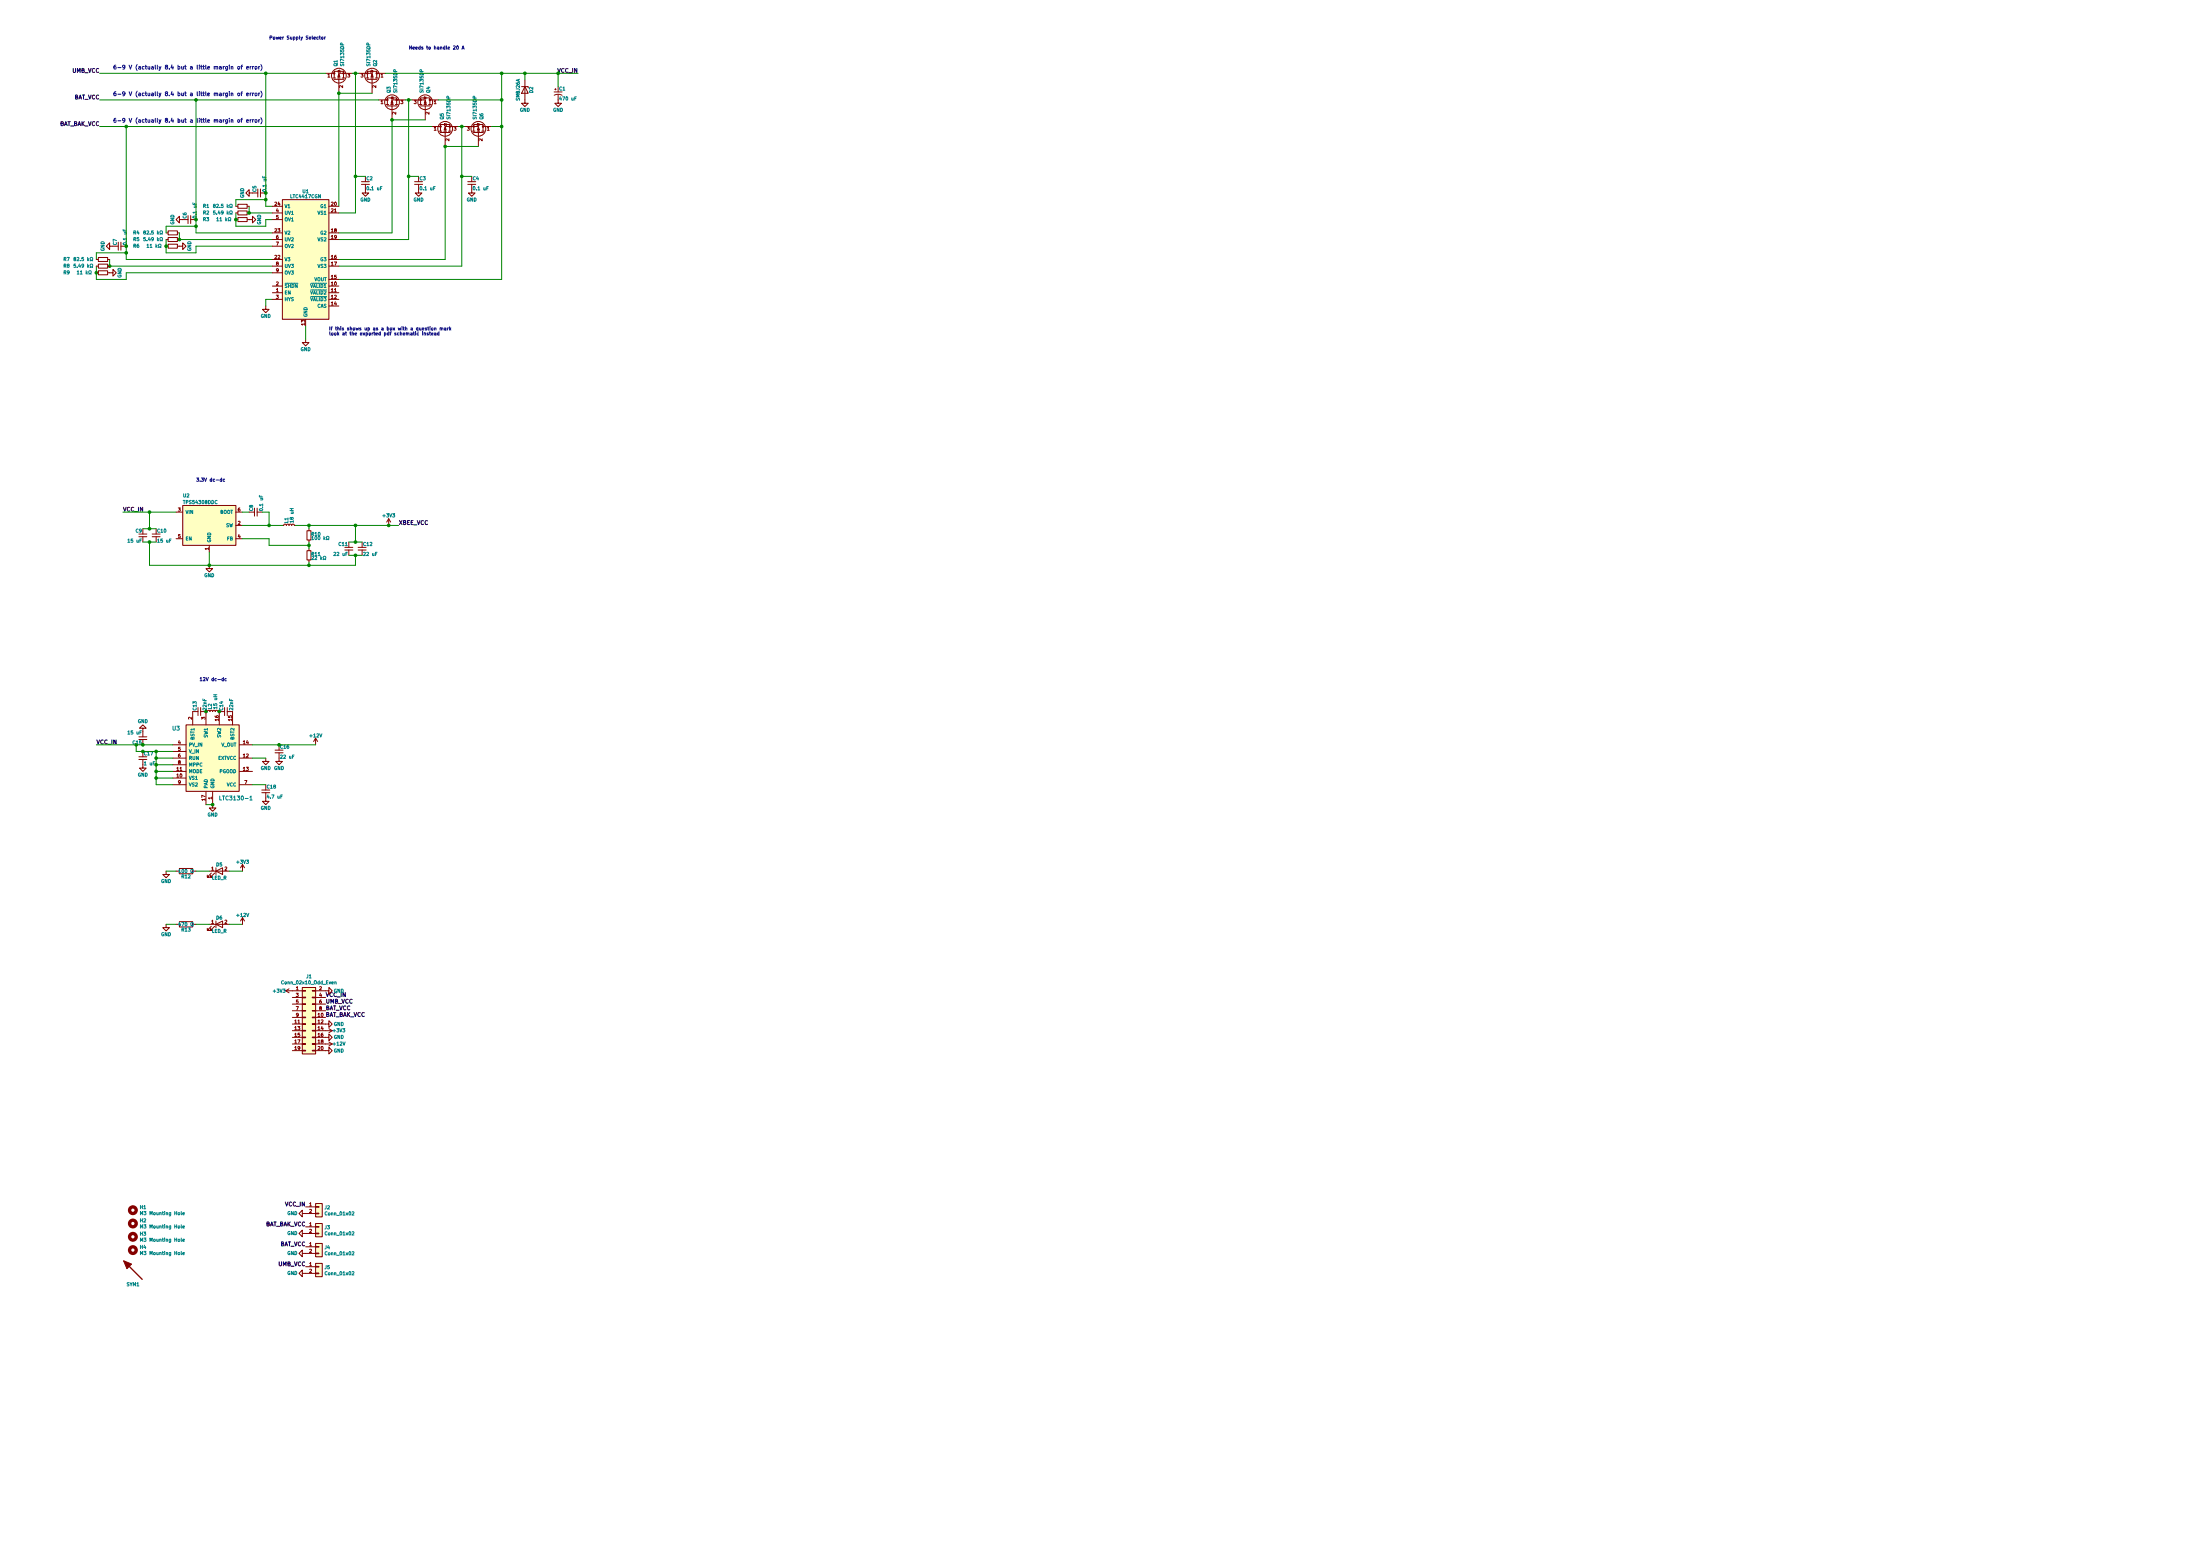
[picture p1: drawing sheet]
EESchema Schematic File Version 4
LIBS:Power Board-cache
EELAYER 26 0
EELAYER END
$Descr A1 33110 23386
encoding utf-8
Sheet 1 1
Title "Avionics Power Board"
Date "2018-03-20"
Rev "0.8"
Comp "UAH SHC Spaceport America Cup"
Comment1 ""
Comment2 ""
Comment3 ""
Comment4 ""
$EndDescr
$Comp
L device:LED D5
U 1 1
P 3300 13100
F 0 "D5" H 3300 13200 50  0000 C CNN
F 1 "LED_R" H 3300 13000 50  0000 C CNN
F 2 "LEDs:LED_0603" H 3300 13100 50  0001 C CNN
F 3 "" H 3300 13100 50  0001 C CNN
F 4 "160-1447-1-ND" H 3300 13300 50  0001 C CNN "Digikey Part Number"
	1    3300 13100
	1    0    0    -1  
$EndComp
$Comp
L device:R R12
U 1 1
P 2800 13100
F 0 "R12" V 2880 13100 50  0000 C CNN
F 1 "100 Ω" V 2800 13100 50  0000 C CNN
F 2 "Resistors_SMD:R_0603" V 2730 13100 50  0001 C CNN
F 3 "" H 2800 13100 50  0001 C CNN
F 4 "311-100GRCT-ND" H 2880 13200 50  0001 C CNN "Digikey Part Number"
	1    2800 13100
	0    1    1    0   
$EndComp
$Comp
L power:GND #PWR026
U 1 1
P 2500 13100
F 0 "#PWR026" H 2500 12850 50  0001 C CNN
F 1 "GND" H 2500 12950 50  0000 C CNN
F 2 "" H 2500 13100 50  0001 C CNN
F 3 "" H 2500 13100 50  0001 C CNN
	1    2500 13100
	1    0    0    -1  
$EndComp
$Comp
L power:+3V3 #PWR027
U 1 1
P 3650 13100
F 0 "#PWR027" H 3650 12950 50  0001 C CNN
F 1 "+3V3" H 3650 13240 50  0000 C CNN
F 2 "" H 3650 13100 50  0001 C CNN
F 3 "" H 3650 13100 50  0001 C CNN
	1    3650 13100
	1    0    0    -1  
$EndComp
$Comp
L power:+3V3 #PWR033
U 1 1
P 4900 15500
F 0 "#PWR033" H 4900 15350 50  0001 C CNN
F 1 "+3V3" V 4900 15700 50  0000 C CNN
F 2 "" H 4900 15500 50  0001 C CNN
F 3 "" H 4900 15500 50  0001 C CNN
	1    4900 15500
	0    1    -1   0   
$EndComp
$Comp
L power:+12V #PWR035
U 1 1
P 4900 15700
F 0 "#PWR035" H 4900 15550 50  0001 C CNN
F 1 "+12V" V 4900 15900 50  0000 C CNN
F 2 "" H 4900 15700 50  0001 C CNN
F 3 "" H 4900 15700 50  0001 C CNN
	1    4900 15700
	0    1    -1   0   
$EndComp
$Comp
L power:+3V3 #PWR017
U 1 1
P 5850 7900
F 0 "#PWR017" H 5850 7750 50  0001 C CNN
F 1 "+3V3" H 5850 8050 50  0000 C CNN
F 2 "" H 5850 7900 50  0001 C CNN
F 3 "" H 5850 7900 50  0001 C CNN
	1    5850 7900
	1    0    0    -1  
$EndComp
$Comp
L power:+12V #PWR020
U 1 1
P 4750 11200
F 0 "#PWR020" H 4750 11050 50  0001 C CNN
F 1 "+12V" H 4750 11340 50  0000 C CNN
F 2 "" H 4750 11200 50  0001 C CNN
F 3 "" H 4750 11200 50  0001 C CNN
	1    4750 11200
	1    0    0    -1  
$EndComp
$Comp
L device:Q_PMOS_DGS Q1
U 1 1
P 5100 1200
F 0 "Q1" H 5300 1250 50  0000 L CNN
F 1 "SI7135DP" H 5300 1150 50  0000 L CNN
F 2 "Custom Footprints:PowerPAK_SO-8" H 5300 1300 50  0001 C CNN
F 3 "" H 5100 1200 50  0001 C CNN
F 4 "SI7135DP-T1-GE3CT-ND" H 5300 1350 50  0001 C CNN "Digikey Part Number"
	1    5100 1200
	0    -1   -1   0   
$EndComp
$Comp
L device:Q_PMOS_DGS Q2
U 1 1
P 5600 1200
F 0 "Q2" H 5800 1250 50  0000 L CNN
F 1 "SI7135DP" H 5800 1150 50  0000 L CNN
F 2 "Custom Footprints:PowerPAK_SO-8" H 5800 1300 50  0001 C CNN
F 3 "" H 5600 1200 50  0001 C CNN
F 4 "SI7135DP-T1-GE3CT-ND" H 5800 1350 50  0001 C CNN "Digikey Part Number"
	1    5600 1200
	0    1    -1   0   
$EndComp
$Comp
L device:Q_PMOS_DGS Q3
U 1 1
P 5900 1600
F 0 "Q3" H 6100 1650 50  0000 L CNN
F 1 "SI7135DP" H 6100 1550 50  0000 L CNN
F 2 "Custom Footprints:PowerPAK_SO-8" H 6100 1700 50  0001 C CNN
F 3 "" H 5900 1600 50  0001 C CNN
F 4 "SI7135DP-T1-GE3CT-ND" H 6100 1750 50  0001 C CNN "Digikey Part Number"
	1    5900 1600
	0    -1   -1   0   
$EndComp
$Comp
L device:Q_PMOS_DGS Q4
U 1 1
P 6400 1600
F 0 "Q4" H 6600 1650 50  0000 L CNN
F 1 "SI7135DP" H 6600 1550 50  0000 L CNN
F 2 "Custom Footprints:PowerPAK_SO-8" H 6600 1700 50  0001 C CNN
F 3 "" H 6400 1600 50  0001 C CNN
F 4 "SI7135DP-T1-GE3CT-ND" H 6600 1750 50  0001 C CNN "Digikey Part Number"
	1    6400 1600
	0    1    -1   0   
$EndComp
$Comp
L device:Q_PMOS_DGS Q5
U 1 1
P 6700 2000
F 0 "Q5" H 6900 2050 50  0000 L CNN
F 1 "SI7135DP" H 6900 1950 50  0000 L CNN
F 2 "Custom Footprints:PowerPAK_SO-8" H 6900 2100 50  0001 C CNN
F 3 "" H 6700 2000 50  0001 C CNN
F 4 "SI7135DP-T1-GE3CT-ND" H 6900 2150 50  0001 C CNN "Digikey Part Number"
	1    6700 2000
	0    -1   -1   0   
$EndComp
$Comp
L device:Q_PMOS_DGS Q6
U 1 1
P 7200 2000
F 0 "Q6" H 7400 2050 50  0000 L CNN
F 1 "SI7135DP" H 7400 1950 50  0000 L CNN
F 2 "Custom Footprints:PowerPAK_SO-8" H 7400 2100 50  0001 C CNN
F 3 "" H 7200 2000 50  0001 C CNN
F 4 "SI7135DP-T1-GE3CT-ND" H 7400 2150 50  0001 C CNN "Digikey Part Number"
	1    7200 2000
	0    1    -1   0   
$EndComp
$Comp
L power:GND #PWR015
U 1 1
P 4000 4600
F 0 "#PWR015" H 4000 4350 50  0001 C CNN
F 1 "GND" H 4000 4450 50  0000 C CNN
F 2 "" H 4000 4600 50  0001 C CNN
F 3 "" H 4000 4600 50  0001 C CNN
	1    4000 4600
	1    0    0    -1  
$EndComp
$Comp
L power:GND #PWR016
U 1 1
P 4600 5100
F 0 "#PWR016" H 4600 4850 50  0001 C CNN
F 1 "GND" H 4600 4950 50  0000 C CNN
F 2 "" H 4600 5100 50  0001 C CNN
F 3 "" H 4600 5100 50  0001 C CNN
	1    4600 5100
	1    0    0    -1  
$EndComp
$Comp
L device:C_Small C2
U 1 1
P 5500 2750
F 0 "C2" H 5510 2820 50  0000 L CNN
F 1 "0.1 uF" H 5510 2670 50  0000 L CNN
F 2 "Capacitors_SMD:C_0603" H 5500 2750 50  0001 C CNN
F 3 "" H 5500 2750 50  0001 C CNN
F 4 "445-5667-1-ND" H 5510 2920 50  0001 C CNN "Digikey Part Number"
	1    5500 2750
	1    0    0    -1  
$EndComp
$Comp
L device:C_Small C3
U 1 1
P 6300 2750
F 0 "C3" H 6310 2820 50  0000 L CNN
F 1 "0.1 uF" H 6310 2670 50  0000 L CNN
F 2 "Capacitors_SMD:C_0603" H 6300 2750 50  0001 C CNN
F 3 "" H 6300 2750 50  0001 C CNN
F 4 "445-5667-1-ND" H 6310 2920 50  0001 C CNN "Digikey Part Number"
	1    6300 2750
	1    0    0    -1  
$EndComp
$Comp
L device:C_Small C4
U 1 1
P 7100 2750
F 0 "C4" H 7110 2820 50  0000 L CNN
F 1 "0.1 uF" H 7110 2670 50  0000 L CNN
F 2 "Capacitors_SMD:C_0603" H 7100 2750 50  0001 C CNN
F 3 "" H 7100 2750 50  0001 C CNN
F 4 "445-5667-1-ND" H 7110 2920 50  0001 C CNN "Digikey Part Number"
	1    7100 2750
	1    0    0    -1  
$EndComp
$Comp
L power:GND #PWR06
U 1 1
P 5500 2850
F 0 "#PWR06" H 5500 2600 50  0001 C CNN
F 1 "GND" H 5500 2700 50  0000 C CNN
F 2 "" H 5500 2850 50  0001 C CNN
F 3 "" H 5500 2850 50  0001 C CNN
	1    5500 2850
	1    0    0    -1  
$EndComp
$Comp
L power:GND #PWR07
U 1 1
P 6300 2850
F 0 "#PWR07" H 6300 2600 50  0001 C CNN
F 1 "GND" H 6300 2700 50  0000 C CNN
F 2 "" H 6300 2850 50  0001 C CNN
F 3 "" H 6300 2850 50  0001 C CNN
	1    6300 2850
	1    0    0    -1  
$EndComp
$Comp
L power:GND #PWR08
U 1 1
P 7100 2850
F 0 "#PWR08" H 7100 2600 50  0001 C CNN
F 1 "GND" H 7100 2700 50  0000 C CNN
F 2 "" H 7100 2850 50  0001 C CNN
F 3 "" H 7100 2850 50  0001 C CNN
	1    7100 2850
	1    0    0    -1  
$EndComp
$Comp
L device:C_Small C5
U 1 1
P 3900 2900
F 0 "C5" H 3910 2970 50  0000 L CNN
F 1 "0.1 uF" H 3910 2820 50  0000 L CNN
F 2 "Capacitors_SMD:C_0603" H 3900 2900 50  0001 C CNN
F 3 "" H 3900 2900 50  0001 C CNN
F 4 "445-5667-1-ND" H 3910 3070 50  0001 C CNN "Digikey Part Number"
	1    3900 2900
	0    -1   -1   0   
$EndComp
$Comp
L power:GND #PWR03
U 1 1
P 8400 1500
F 0 "#PWR03" H 8400 1250 50  0001 C CNN
F 1 "GND" H 8400 1350 50  0000 C CNN
F 2 "" H 8400 1500 50  0001 C CNN
F 3 "" H 8400 1500 50  0001 C CNN
	1    8400 1500
	1    0    0    -1  
$EndComp
$Comp
L device:CP1_Small C1
U 1 1
P 8400 1400
F 0 "C1" H 8410 1470 50  0000 L CNN
F 1 "470 uF" H 8410 1320 50  0000 L CNN
F 2 "Custom Footprints:CP_Radial_Horiz_D8.0mm_L13.00mm_P3.50mm" H 8400 1400 50  0001 C CNN
F 3 "" H 8400 1400 50  0001 C CNN
F 4 "1189-1733-ND" H 8410 1570 50  0001 C CNN "Digikey Part Number"
	1    8400 1400
	1    0    0    -1  
$EndComp
$Comp
L device:D_Zener D2
U 1 1
P 7900 1350
F 0 "D2" H 7900 1450 50  0000 C CNN
F 1 "SMBJ26A" H 7900 1250 50  0000 C CNN
F 2 "Diodes_SMD:D_SMB" H 7900 1350 50  0001 C CNN
F 3 "" H 7900 1350 50  0001 C CNN
F 4 "SMBJ26AFSCT-ND" H 7900 1550 50  0001 C CNN "Digikey Part Number"
	1    7900 1350
	0    1    1    0   
$EndComp
$Comp
L power:GND #PWR02
U 1 1
P 7900 1500
F 0 "#PWR02" H 7900 1250 50  0001 C CNN
F 1 "GND" H 7900 1350 50  0000 C CNN
F 2 "" H 7900 1500 50  0001 C CNN
F 3 "" H 7900 1500 50  0001 C CNN
	1    7900 1500
	1    0    0    -1  
$EndComp
$Comp
L power:GND #PWR011
U 1 1
P 3750 3300
F 0 "#PWR011" H 3750 3050 50  0001 C CNN
F 1 "GND" H 3750 3150 50  0000 C CNN
F 2 "" H 3750 3300 50  0001 C CNN
F 3 "" H 3750 3300 50  0001 C CNN
	1    3750 3300
	0    -1   -1   0   
$EndComp
$Comp
L power:GND #PWR09
U 1 1
P 3800 2900
F 0 "#PWR09" H 3800 2650 50  0001 C CNN
F 1 "GND" H 3800 2750 50  0000 C CNN
F 2 "" H 3800 2900 50  0001 C CNN
F 3 "" H 3800 2900 50  0001 C CNN
	1    3800 2900
	0    1    1    0   
$EndComp
$Comp
L device:C_Small C6
U 1 1
P 2850 3300
F 0 "C6" H 2860 3370 50  0000 L CNN
F 1 "0.1 uF" H 2860 3220 50  0000 L CNN
F 2 "Capacitors_SMD:C_0603" H 2850 3300 50  0001 C CNN
F 3 "" H 2850 3300 50  0001 C CNN
F 4 "445-5667-1-ND" H 2860 3470 50  0001 C CNN "Digikey Part Number"
	1    2850 3300
	0    -1   -1   0   
$EndComp
$Comp
L device:R_Small R6
U 1 1
P 2600 3700
F 0 "R6" V 2600 3100 50  0000 L CNN
F 1 "11 kΩ" V 2600 3300 50  0000 L CNN
F 2 "Resistors_SMD:R_0603" H 2600 3700 50  0001 C CNN
F 3 "" H 2600 3700 50  0001 C CNN
F 4 "311-11.0KHRCT-ND" H 2600 3200 50  0001 C CNN "Digikey Part Number"
	1    2600 3700
	0    1    -1   0   
$EndComp
$Comp
L device:R_Small R5
U 1 1
P 2600 3600
F 0 "R5" V 2600 3000 50  0000 L CNN
F 1 "5.49 kΩ" V 2600 3150 50  0000 L CNN
F 2 "Resistors_SMD:R_0603" H 2600 3600 50  0001 C CNN
F 3 "" H 2600 3600 50  0001 C CNN
F 4 "311-5.49KHRCT-ND" H 2600 3100 50  0001 C CNN "Digikey Part Number"
	1    2600 3600
	0    1    -1   0   
$EndComp
$Comp
L device:R_Small R4
U 1 1
P 2600 3500
F 0 "R4" V 2600 2900 50  0000 L CNN
F 1 "82.5 kΩ" V 2600 3050 50  0000 L CNN
F 2 "Resistors_SMD:R_0603" H 2600 3500 50  0001 C CNN
F 3 "" H 2600 3500 50  0001 C CNN
F 4 "311-82.5KHRCT-ND" H 2600 3000 50  0001 C CNN "Digikey Part Number"
	1    2600 3500
	0    1    -1   0   
$EndComp
$Comp
L power:GND #PWR013
U 1 1
P 2700 3700
F 0 "#PWR013" H 2700 3450 50  0001 C CNN
F 1 "GND" H 2700 3550 50  0000 C CNN
F 2 "" H 2700 3700 50  0001 C CNN
F 3 "" H 2700 3700 50  0001 C CNN
	1    2700 3700
	0    -1   -1   0   
$EndComp
$Comp
L power:GND #PWR010
U 1 1
P 2750 3300
F 0 "#PWR010" H 2750 3050 50  0001 C CNN
F 1 "GND" H 2750 3150 50  0000 C CNN
F 2 "" H 2750 3300 50  0001 C CNN
F 3 "" H 2750 3300 50  0001 C CNN
	1    2750 3300
	0    1    1    0   
$EndComp
$Comp
L device:C_Small C7
U 1 1
P 1800 3700
F 0 "C7" H 1810 3770 50  0000 L CNN
F 1 "0.1 uF" H 1810 3620 50  0000 L CNN
F 2 "Capacitors_SMD:C_0603" H 1800 3700 50  0001 C CNN
F 3 "" H 1800 3700 50  0001 C CNN
F 4 "445-5667-1-ND" H 1810 3870 50  0001 C CNN "Digikey Part Number"
	1    1800 3700
	0    -1   -1   0   
$EndComp
$Comp
L power:GND #PWR014
U 1 1
P 1650 4100
F 0 "#PWR014" H 1650 3850 50  0001 C CNN
F 1 "GND" H 1650 3950 50  0000 C CNN
F 2 "" H 1650 4100 50  0001 C CNN
F 3 "" H 1650 4100 50  0001 C CNN
	1    1650 4100
	0    -1   -1   0   
$EndComp
$Comp
L power:GND #PWR012
U 1 1
P 1700 3700
F 0 "#PWR012" H 1700 3450 50  0001 C CNN
F 1 "GND" H 1700 3550 50  0000 C CNN
F 2 "" H 1700 3700 50  0001 C CNN
F 3 "" H 1700 3700 50  0001 C CNN
	1    1700 3700
	0    1    1    0   
$EndComp
$Comp
L Custom-Parts:TPS54308DDC U2
U 1 1
P 3150 7900
F 0 "U2" H 2750 8350 50  0000 L CNN
F 1 "TPS54308DDC" H 2750 8250 50  0000 L CNN
F 2 "TO_SOT_Packages_SMD:SOT-23-6" H 3500 7550 50  0001 C CIN
F 3 "" H 3150 7900 50  0001 C CNN
F 4 "296-47880-1-ND" H 2750 8450 50  0001 C CNN "Digikey Part Number"
	1    3150 7900
	1    0    0    -1  
$EndComp
$Comp
L power:GND #PWR018
U 1 1
P 3150 8500
F 0 "#PWR018" H 3150 8250 50  0001 C CNN
F 1 "GND" H 3150 8350 50  0000 C CNN
F 2 "" H 3150 8500 50  0001 C CNN
F 3 "" H 3150 8500 50  0001 C CNN
	1    3150 8500
	1    0    0    -1  
$EndComp
$Comp
L device:C_Small C10
U 1 1
P 2350 8050
F 0 "C10" H 2360 8120 50  0000 L CNN
F 1 "15 uF" H 2360 7970 50  0000 L CNN
F 2 "Capacitors_SMD:C_0805" H 2350 8050 50  0001 C CNN
F 3 "" H 2350 8050 50  0001 C CNN
F 4 "445-14423-1-ND" H 2360 8220 50  0001 C CNN "Digikey Part Number"
	1    2350 8050
	1    0    0    -1  
$EndComp
$Comp
L device:C_Small C9
U 1 1
P 2150 8050
F 0 "C9" H 2160 8120 50  0000 L CNN
F 1 "15 uF" H 2160 7970 50  0000 L CNN
F 2 "Capacitors_SMD:C_0805" H 2150 8050 50  0001 C CNN
F 3 "" H 2150 8050 50  0001 C CNN
F 4 "445-14423-1-ND" H 2160 8220 50  0001 C CNN "Digikey Part Number"
	1    2150 8050
	-1   0    0    -1  
$EndComp
$Comp
L device:C_Small C8
U 1 1
P 3850 7700
F 0 "C8" H 3860 7770 50  0000 L CNN
F 1 "0.1 uF" H 3860 7620 50  0000 L CNN
F 2 "Capacitors_SMD:C_0805" H 3850 7700 50  0001 C CNN
F 3 "" H 3850 7700 50  0001 C CNN
F 4 "399-1171-1-ND" H 3860 7870 50  0001 C CNN "Digikey Part Number"
	1    3850 7700
	0    -1   -1   0   
$EndComp
$Comp
L device:L_Small L1
U 1 1
P 4350 7900
F 0 "L1" H 4380 7940 50  0000 L CNN
F 1 "18 uH" H 4380 7860 50  0000 L CNN
F 2 "Inductors_SMD:L_Wuerth_HCI-1365" H 4350 7900 50  0001 C CNN
F 3 "" H 4350 7900 50  0001 C CNN
F 4 "732-3880-1-ND" H 4380 8040 50  0001 C CNN "Digikey Part Number"
	1    4350 7900
	0    -1   -1   0   
$EndComp
$Comp
L device:R_Small R10
U 1 1
P 4650 8050
F 0 "R10" H 4680 8070 50  0000 L CNN
F 1 "100 kΩ" H 4680 8010 50  0000 L CNN
F 2 "Resistors_SMD:R_0603" H 4650 8050 50  0001 C CNN
F 3 "" H 4650 8050 50  0001 C CNN
F 4 "311-100KHRCT-ND" H 4680 8170 50  0001 C CNN "Digikey Part Number"
	1    4650 8050
	1    0    0    -1  
$EndComp
$Comp
L device:R_Small R11
U 1 1
P 4650 8350
F 0 "R11" H 4680 8370 50  0000 L CNN
F 1 "22 kΩ" H 4680 8310 50  0000 L CNN
F 2 "Resistors_SMD:R_0603" H 4650 8350 50  0001 C CNN
F 3 "" H 4650 8350 50  0001 C CNN
F 4 "311-22.0KHRCT-ND" H 4680 8470 50  0001 C CNN "Digikey Part Number"
	1    4650 8350
	1    0    0    -1  
$EndComp
$Comp
L device:C_Small C12
U 1 1
P 5450 8250
F 0 "C12" H 5460 8320 50  0000 L CNN
F 1 "22 uF" H 5460 8170 50  0000 L CNN
F 2 "Capacitors_SMD:C_0805" H 5450 8250 50  0001 C CNN
F 3 "" H 5450 8250 50  0001 C CNN
F 4 "1276-6526-1-ND" H 5460 8420 50  0001 C CNN "Digikey Part Number"
	1    5450 8250
	1    0    0    -1  
$EndComp
$Comp
L device:C_Small C11
U 1 1
P 5250 8250
F 0 "C11" H 5260 8320 50  0000 L CNN
F 1 "22 uF" H 5260 8170 50  0000 L CNN
F 2 "Capacitors_SMD:C_0805" H 5250 8250 50  0001 C CNN
F 3 "" H 5250 8250 50  0001 C CNN
F 4 "1276-6526-1-ND" H 5260 8420 50  0001 C CNN "Digikey Part Number"
	1    5250 8250
	-1   0    0    -1  
$EndComp
$Comp
L device:L_Small L2
U 1 1
P 3200 10700
F 0 "L2" H 3230 10740 50  0000 L CNN
F 1 "15 uH" H 3230 10660 50  0000 L CNN
F 2 "Custom Footprints:L_Wuerth_7447779115" H 3200 10700 50  0001 C CNN
F 3 "" H 3200 10700 50  0001 C CNN
F 4 "732-4180-1-ND" H 3230 10840 50  0001 C CNN "Digikey Part Number"
	1    3200 10700
	0    -1   -1   0   
$EndComp
$Comp
L device:C_Small C16
U 1 1
P 4200 11300
F 0 "C16" H 4210 11370 50  0000 L CNN
F 1 "22 uF" H 4210 11220 50  0000 L CNN
F 2 "Capacitors_SMD:C_0805" H 4200 11300 50  0001 C CNN
F 3 "" H 4200 11300 50  0001 C CNN
F 4 "1276-6526-1-ND" H 4210 11470 50  0001 C CNN "Digikey Part Number"
	1    4200 11300
	1    0    0    -1  
$EndComp
Text Label 1500 1500 2    60   ~ 0
BAT_VCC
Text Label 1500 1100 2    60   ~ 0
UMB_VCC
Text Label 6000 7900 0    60   ~ 0
XBEE_VCC
Text Label 4900 15300 0    60   ~ 0
BAT_BAK_VCC
Text Label 4900 15200 0    60   ~ 0
BAT_VCC
Text Label 4900 15100 0    60   ~ 0
UMB_VCC
Text Label 1500 1900 2    60   ~ 0
BAT_BAK_VCC
Text Label 8700 1100 2    60   ~ 0
VCC_IN
Text Notes 1700 1050 0    60   ~ 0
6-9 V (actually 8.4 but a little margin of error)
Text Notes 1700 1450 0    60   ~ 0
6-9 V (actually 8.4 but a little margin of error)
Text Notes 1700 1850 0    60   ~ 0
6-9 V (actually 8.4 but a little margin of error)
Text Label 1850 7700 0    60   ~ 0
VCC_IN
Text Label 1450 11200 0    60   ~ 0
VCC_IN
Wire Wire Line
	3150 13100 2950 13100
Wire Wire Line
	3650 13100 3450 13100
Wire Wire Line
	2500 13100 2650 13100
Wire Wire Line
	5300 1100 5350 1100
Wire Wire Line
	5350 1100 5350 2650
Wire Wire Line
	5350 3200 5100 3200
Wire Wire Line
	5100 1400 5600 1400
Wire Wire Line
	5100 3100 5100 1400
Wire Wire Line
	6100 1500 6150 1500
Wire Wire Line
	6150 1500 6150 2650
Wire Wire Line
	1500 1500 2950 1500
Wire Wire Line
	5900 1800 6400 1800
Wire Wire Line
	5900 3500 5900 1800
Wire Wire Line
	6900 1900 6950 1900
Wire Wire Line
	6950 1900 6950 2650
Wire Wire Line
	1500 1900 1900 1900
Wire Wire Line
	6700 2200 7200 2200
Wire Wire Line
	6700 3900 6700 2200
Wire Wire Line
	5900 3500 5100 3500
Wire Wire Line
	6150 3600 5100 3600
Wire Wire Line
	6700 3900 5100 3900
Wire Wire Line
	6950 4000 5100 4000
Wire Wire Line
	7550 4200 5100 4200
Wire Wire Line
	7550 1100 7550 1500
Wire Wire Line
	7550 1900 7400 1900
Wire Wire Line
	6600 1500 7550 1500
Wire Wire Line
	5800 1100 7550 1100
Wire Wire Line
	4100 4500 4000 4500
Wire Wire Line
	4000 4500 4000 4600
Wire Wire Line
	4600 5100 4600 4900
Wire Wire Line
	4000 3100 4100 3100
Wire Wire Line
	4000 1100 4000 2900
Wire Wire Line
	5500 2650 5350 2650
Wire Wire Line
	6300 2650 6150 2650
Wire Wire Line
	7100 2650 6950 2650
Wire Wire Line
	8400 1300 8400 1100
Wire Wire Line
	7900 1200 7900 1100
Wire Wire Line
	1500 1100 4000 1100
Wire Wire Line
	3750 3200 4100 3200
Wire Wire Line
	3750 3200 3750 3100
Wire Wire Line
	3550 3100 3550 3000
Wire Wire Line
	3550 3000 4000 3000
Wire Wire Line
	4100 3300 4000 3300
Wire Wire Line
	4000 3300 4000 3400
Wire Wire Line
	4000 3400 3550 3400
Wire Wire Line
	2950 3500 4100 3500
Wire Wire Line
	2950 1500 2950 3300
Wire Wire Line
	2700 3600 4100 3600
Wire Wire Line
	2700 3600 2700 3500
Wire Wire Line
	2500 3600 2500 3700
Wire Wire Line
	2500 3500 2500 3400
Wire Wire Line
	2500 3400 2950 3400
Wire Wire Line
	2950 3700 4100 3700
Wire Wire Line
	2950 3700 2950 3800
Wire Wire Line
	2950 3800 2500 3800
Wire Wire Line
	1900 3900 4100 3900
Wire Wire Line
	1900 1900 1900 3700
Wire Wire Line
	1650 4000 4100 4000
Wire Wire Line
	1650 4000 1650 3900
Wire Wire Line
	1450 4000 1450 4100
Wire Wire Line
	1450 3900 1450 3800
Wire Wire Line
	1450 3800 1900 3800
Wire Wire Line
	1900 4100 4100 4100
Wire Wire Line
	1900 4100 1900 4200
Wire Wire Line
	1900 4200 1450 4200
Wire Wire Line
	1850 7700 2250 7700
Wire Wire Line
	2150 7950 2250 7950
Wire Wire Line
	2250 7950 2250 7700
Wire Wire Line
	2250 8150 2250 8500
Wire Wire Line
	2150 8150 2250 8150
Wire Wire Line
	3650 7700 3750 7700
Wire Wire Line
	3650 7900 4050 7900
Wire Wire Line
	3950 7700 4050 7700
Wire Wire Line
	4050 7700 4050 7900
Wire Wire Line
	4450 7900 4650 7900
Wire Wire Line
	4650 7900 4650 7950
Wire Wire Line
	4650 8150 4650 8200
Wire Wire Line
	4650 8200 4050 8200
Wire Wire Line
	4050 8200 4050 8100
Wire Wire Line
	4050 8100 3650 8100
Wire Wire Line
	5250 8150 5350 8150
Wire Wire Line
	5350 7900 5350 8150
Wire Wire Line
	5350 8500 5350 8350
Wire Wire Line
	5250 8350 5350 8350
Wire Wire Line
	2250 8500 3150 8500
Wire Wire Line
	3150 8500 3150 8300
Wire Wire Line
	4650 8450 4650 8500
Connection ~ 5350 1100
Connection ~ 5100 1400
Connection ~ 6150 1500
Connection ~ 5900 1800
Connection ~ 6950 1900
Connection ~ 6700 2200
Connection ~ 7550 1900
Connection ~ 7550 1500
Connection ~ 7550 1100
Connection ~ 4000 1100
Connection ~ 5350 2650
Connection ~ 6150 2650
Connection ~ 6950 2650
Connection ~ 8400 1100
Connection ~ 7900 1100
Connection ~ 4000 3000
Connection ~ 4000 2900
Connection ~ 2950 3400
Connection ~ 2500 3700
Connection ~ 2700 3600
Connection ~ 2950 3300
Connection ~ 2950 1500
Connection ~ 1900 3800
Connection ~ 1450 4100
Connection ~ 1650 4000
Connection ~ 1900 3700
Connection ~ 1900 1900
Connection ~ 2250 7700
Connection ~ 2250 7950
Connection ~ 2250 8150
Connection ~ 4050 7900
Connection ~ 4650 8200
Connection ~ 5350 8150
Connection ~ 5350 8350
Connection ~ 4650 7900
Connection ~ 3150 8500
Connection ~ 4650 8500
Connection ~ 5350 7900
$Comp
L Custom-Parts:LTC4417CGN U1
U 1 1
P 4600 3900
F 0 "U1" H 4600 4925 50  0000 C CNN
F 1 "LTC4417CGN" H 4600 4850 50  0000 C CNN
F 2 "Housings_SSOP:SSOP-24_3.9x8.7mm_Pitch0.635mm" H 4650 2950 50  0001 L CNN
F 3 "" H 5300 2750 50  0001 C CNN
F 4 "LTC4417CGN#PBF-ND" H 4600 3900 60  0001 C CNN "Digikey Part Number"
	1    4600 3900
	1    0    0    -1  
$EndComp
$Comp
L device:LED D6
U 1 1
P 3300 13900
F 0 "D6" H 3300 14000 50  0000 C CNN
F 1 "LED_R" H 3300 13800 50  0000 C CNN
F 2 "LEDs:LED_0603" H 3300 13900 50  0001 C CNN
F 3 "" H 3300 13900 50  0001 C CNN
F 4 "160-1447-1-ND" H 3300 14100 50  0001 C CNN "Digikey Part Number"
	1    3300 13900
	1    0    0    -1  
$EndComp
$Comp
L device:R R13
U 1 1
P 2800 13900
F 0 "R13" V 2880 13900 50  0000 C CNN
F 1 "470 Ω" V 2800 13900 50  0000 C CNN
F 2 "Resistors_SMD:R_0603" V 2730 13900 50  0001 C CNN
F 3 "" H 2800 13900 50  0001 C CNN
F 4 "311-100GRCT-ND" H 2880 14000 50  0001 C CNN "Digikey Part Number"
	1    2800 13900
	0    1    1    0   
$EndComp
$Comp
L power:GND #PWR028
U 1 1
P 2500 13900
F 0 "#PWR028" H 2500 13650 50  0001 C CNN
F 1 "GND" H 2500 13750 50  0000 C CNN
F 2 "" H 2500 13900 50  0001 C CNN
F 3 "" H 2500 13900 50  0001 C CNN
	1    2500 13900
	1    0    0    -1  
$EndComp
Wire Wire Line
	3150 13900 2950 13900
Wire Wire Line
	3650 13900 3450 13900
Wire Wire Line
	2500 13900 2650 13900
$Comp
L power:+12V #PWR029
U 1 1
P 3650 13900
F 0 "#PWR029" H 3650 13750 50  0001 C CNN
F 1 "+12V" H 3650 14040 50  0000 C CNN
F 2 "" H 3650 13900 50  0001 C CNN
F 3 "" H 3650 13900 50  0001 C CNN
	1    3650 13900
	1    0    0    -1  
$EndComp
$Comp
L power:GND #PWR034
U 1 1
P 4900 15600
F 0 "#PWR034" H 4900 15350 50  0001 C CNN
F 1 "GND" V 4900 15400 50  0000 C CNN
F 2 "" H 4900 15600 50  0001 C CNN
F 3 "" H 4900 15600 50  0001 C CNN
	1    4900 15600
	0    -1   -1   0   
$EndComp
$Comp
L power:GND #PWR036
U 1 1
P 4900 15800
F 0 "#PWR036" H 4900 15550 50  0001 C CNN
F 1 "GND" V 4900 15600 50  0000 C CNN
F 2 "" H 4900 15800 50  0001 C CNN
F 3 "" H 4900 15800 50  0001 C CNN
	1    4900 15800
	0    -1   1    0   
$EndComp
$Comp
L Custom-Parts:LTC3130-1 U3
U 1 1
P 3200 11500
F 0 "U3" H 2650 12050 60  0000 C CNN
F 1 "LTC3130-1" H 3550 11000 60  0000 C CNN
F 2 "Housings_SSOP:MSOP-16-1EP_3x4mm_Pitch0.5mm" H 3200 11500 60  0001 C CNN
F 3 "" H 3200 11500 60  0001 C CNN
F 4 "LTC3130IMSE-1#PBF-ND" H 3200 11500 60  0001 C CNN "Digikey Part Number"
	1    3200 11500
	1    0    0    -1  
$EndComp
$Comp
L device:C_Small C14
U 1 1
P 3400 10700
F 0 "C14" H 3410 10770 50  0000 L CNN
F 1 "22nF" H 3410 10620 50  0000 L CNN
F 2 "Capacitors_SMD:C_0603" H 3400 10700 50  0001 C CNN
F 3 "" H 3400 10700 50  0001 C CNN
F 4 "399-9043-1-ND" H 3400 10700 60  0001 C CNN "Digikey Part Number"
	1    3400 10700
	0    -1   -1   0   
$EndComp
$Comp
L device:C_Small C13
U 1 1
P 3000 10700
F 0 "C13" H 3010 10770 50  0000 L CNN
F 1 "22nF" H 3010 10620 50  0000 L CNN
F 2 "Capacitors_SMD:C_0603" H 3000 10700 50  0001 C CNN
F 3 "" H 3000 10700 50  0001 C CNN
F 4 "399-9043-1-ND" H 3000 10700 60  0001 C CNN "Digikey Part Number"
	1    3000 10700
	0    -1   -1   0   
$EndComp
Connection ~ 3100 10700
Connection ~ 3300 10700
Wire Wire Line
	1450 11200 2050 11200
Wire Wire Line
	2050 11300 2150 11300
Wire Wire Line
	2050 11300 2050 11200
Connection ~ 2050 11200
$Comp
L device:C_Small C15
U 1 1
P 2150 11100
F 0 "C15" H 2160 11170 50  0000 L CNN
F 1 "15 uF" H 2160 11020 50  0000 L CNN
F 2 "Capacitors_SMD:C_0805" H 2150 11100 50  0001 C CNN
F 3 "" H 2150 11100 50  0001 C CNN
F 4 "445-14423-1-ND" H 2160 11270 50  0001 C CNN "Digikey Part Number"
	1    2150 11100
	-1   0    0    1   
$EndComp
$Comp
L power:GND #PWR019
U 1 1
P 2150 11000
F 0 "#PWR019" H 2150 10750 50  0001 C CNN
F 1 "GND" H 2150 10850 50  0000 C CNN
F 2 "" H 2150 11000 50  0001 C CNN
F 3 "" H 2150 11000 50  0001 C CNN
	1    2150 11000
	-1   0    0    1   
$EndComp
$Comp
L device:C_Small C17
U 1 1
P 2150 11400
F 0 "C17" H 2160 11470 50  0000 L CNN
F 1 "1 uF" H 2160 11320 50  0000 L CNN
F 2 "Capacitors_SMD:C_0603" H 2150 11400 50  0001 C CNN
F 3 "" H 2150 11400 50  0001 C CNN
F 4 "587-2984-1-ND" H 2150 11400 60  0001 C CNN "Digikey Part Number"
	1    2150 11400
	1    0    0    -1  
$EndComp
$Comp
L power:GND #PWR023
U 1 1
P 2150 11500
F 0 "#PWR023" H 2150 11250 50  0001 C CNN
F 1 "GND" H 2150 11350 50  0000 C CNN
F 2 "" H 2150 11500 50  0001 C CNN
F 3 "" H 2150 11500 50  0001 C CNN
	1    2150 11500
	1    0    0    -1  
$EndComp
Wire Wire Line
	2600 11400 2350 11400
Wire Wire Line
	2350 11300 2350 11400
Connection ~ 2350 11300
$Comp
L device:C_Small C18
U 1 1
P 4000 11900
F 0 "C18" H 4010 11970 50  0000 L CNN
F 1 "4.7 uF" H 4010 11820 50  0000 L CNN
F 2 "Capacitors_SMD:C_0603" H 4000 11900 50  0001 C CNN
F 3 "" H 4000 11900 50  0001 C CNN
F 4 "490-7203-1-ND" H 4000 11900 60  0001 C CNN "Digikey Part Number"
	1    4000 11900
	1    0    0    -1  
$EndComp
Wire Wire Line
	3800 11800 4000 11800
$Comp
L power:GND #PWR024
U 1 1
P 4000 12000
F 0 "#PWR024" H 4000 11750 50  0001 C CNN
F 1 "GND" H 4000 11850 50  0000 C CNN
F 2 "" H 4000 12000 50  0001 C CNN
F 3 "" H 4000 12000 50  0001 C CNN
	1    4000 12000
	1    0    0    -1  
$EndComp
Wire Wire Line
	2350 11500 2600 11500
Connection ~ 2350 11400
$Comp
L power:GND #PWR025
U 1 1
P 3200 12100
F 0 "#PWR025" H 3200 11850 50  0001 C CNN
F 1 "GND" H 3200 11950 50  0000 C CNN
F 2 "" H 3200 12100 50  0001 C CNN
F 3 "" H 3200 12100 50  0001 C CNN
	1    3200 12100
	1    0    0    -1  
$EndComp
Wire Wire Line
	2350 11800 2600 11800
Connection ~ 2350 11500
Wire Wire Line
	2600 11700 2350 11700
Connection ~ 2350 11700
$Comp
L power:GND #PWR021
U 1 1
P 4000 11400
F 0 "#PWR021" H 4000 11150 50  0001 C CNN
F 1 "GND" H 4000 11250 50  0000 C CNN
F 2 "" H 4000 11400 50  0001 C CNN
F 3 "" H 4000 11400 50  0001 C CNN
	1    4000 11400
	1    0    0    -1  
$EndComp
Wire Wire Line
	3800 11400 4000 11400
Wire Wire Line
	3800 11200 4200 11200
$Comp
L power:GND #PWR022
U 1 1
P 4200 11400
F 0 "#PWR022" H 4200 11150 50  0001 C CNN
F 1 "GND" H 4200 11250 50  0000 C CNN
F 2 "" H 4200 11400 50  0001 C CNN
F 3 "" H 4200 11400 50  0001 C CNN
	1    4200 11400
	1    0    0    -1  
$EndComp
Connection ~ 4200 11200
Connection ~ 2150 11200
Connection ~ 2150 11300
Wire Wire Line
	2600 11600 2350 11600
Connection ~ 2350 11600
Wire Wire Line
	3100 12100 3200 12100
Connection ~ 3200 12100
$Comp
L device:R_Small R9
U 1 1
P 1550 4100
F 0 "R9" V 1550 3500 50  0000 L CNN
F 1 "11 kΩ" V 1550 3700 50  0000 L CNN
F 2 "Resistors_SMD:R_0603" H 1550 4100 50  0001 C CNN
F 3 "" H 1550 4100 50  0001 C CNN
F 4 "311-11.0KHRCT-ND" H 1550 3600 50  0001 C CNN "Digikey Part Number"
	1    1550 4100
	0    1    -1   0   
$EndComp
$Comp
L device:R_Small R8
U 1 1
P 1550 4000
F 0 "R8" V 1550 3400 50  0000 L CNN
F 1 "5.49 kΩ" V 1550 3550 50  0000 L CNN
F 2 "Resistors_SMD:R_0603" H 1550 4000 50  0001 C CNN
F 3 "" H 1550 4000 50  0001 C CNN
F 4 "311-5.49KHRCT-ND" H 1550 3500 50  0001 C CNN "Digikey Part Number"
	1    1550 4000
	0    1    -1   0   
$EndComp
$Comp
L device:R_Small R7
U 1 1
P 1550 3900
F 0 "R7" V 1550 3300 50  0000 L CNN
F 1 "82.5 kΩ" V 1550 3450 50  0000 L CNN
F 2 "Resistors_SMD:R_0603" H 1550 3900 50  0001 C CNN
F 3 "" H 1550 3900 50  0001 C CNN
F 4 "311-82.5KHRCT-ND" H 1550 3400 50  0001 C CNN "Digikey Part Number"
	1    1550 3900
	0    1    -1   0   
$EndComp
Wire Wire Line
	5350 1100 5400 1100
Wire Wire Line
	6150 1500 6200 1500
Wire Wire Line
	6950 1900 7000 1900
Wire Wire Line
	7550 1900 7550 4200
Wire Wire Line
	7550 1500 7550 1900
Wire Wire Line
	7550 1100 7900 1100
Wire Wire Line
	5350 2650 5350 3200
Wire Wire Line
	6150 2650 6150 3600
Wire Wire Line
	6950 2650 6950 4000
Wire Wire Line
	8400 1100 8700 1100
Wire Wire Line
	7900 1100 8400 1100
Wire Wire Line
	4000 3000 4000 3100
Wire Wire Line
	4000 2900 4000 3000
Wire Wire Line
	2950 3400 2950 3500
Wire Wire Line
	2500 3700 2500 3800
Wire Wire Line
	2950 3300 2950 3400
Wire Wire Line
	1900 3800 1900 3900
Wire Wire Line
	1450 4100 1450 4200
Wire Wire Line
	1900 3700 1900 3800
Wire Wire Line
	2250 7700 2650 7700
Wire Wire Line
	2250 7950 2350 7950
Wire Wire Line
	2250 8150 2350 8150
Wire Wire Line
	4050 7900 4250 7900
Wire Wire Line
	4650 8200 4650 8250
Wire Wire Line
	5350 8150 5450 8150
Wire Wire Line
	5350 8350 5450 8350
Wire Wire Line
	4650 7900 5350 7900
Wire Wire Line
	3150 8500 4650 8500
Wire Wire Line
	4650 8500 5350 8500
Wire Wire Line
	5350 7900 5850 7900
Wire Wire Line
	2050 11200 2150 11200
Wire Wire Line
	2350 11300 2600 11300
Wire Wire Line
	2350 11400 2350 11500
Wire Wire Line
	2350 11500 2350 11600
Wire Wire Line
	2350 11700 2350 11800
Wire Wire Line
	4200 11200 4750 11200
Wire Wire Line
	2150 11200 2600 11200
Wire Wire Line
	2150 11300 2350 11300
Wire Wire Line
	2350 11600 2350 11700
Wire Wire Line
	3550 3200 3550 3300
$Comp
L device:R_Small R1
U 1 1
P 3650 3100
F 0 "R1" V 3650 2500 50  0000 L CNN
F 1 "82.5 kΩ" V 3650 2650 50  0000 L CNN
F 2 "Resistors_SMD:R_0603" H 3650 3100 50  0001 C CNN
F 3 "" H 3650 3100 50  0001 C CNN
F 4 "311-82.5KHRCT-ND" H 3650 2600 50  0001 C CNN "Digikey Part Number"
	1    3650 3100
	0    1    -1   0   
$EndComp
$Comp
L device:R_Small R2
U 1 1
P 3650 3200
F 0 "R2" V 3650 2600 50  0000 L CNN
F 1 "5.49 kΩ" V 3650 2750 50  0000 L CNN
F 2 "Resistors_SMD:R_0603" H 3650 3200 50  0001 C CNN
F 3 "" H 3650 3200 50  0001 C CNN
F 4 "311-5.49KHRCT-ND" H 3650 2700 50  0001 C CNN "Digikey Part Number"
	1    3650 3200
	0    1    -1   0   
$EndComp
Connection ~ 3750 3200
$Comp
L device:R_Small R3
U 1 1
P 3650 3300
F 0 "R3" V 3650 2700 50  0000 L CNN
F 1 "11 kΩ" V 3650 2900 50  0000 L CNN
F 2 "Resistors_SMD:R_0603" H 3650 3300 50  0001 C CNN
F 3 "" H 3650 3300 50  0001 C CNN
F 4 "311-11.0KHRCT-ND" H 3650 2800 50  0001 C CNN "Digikey Part Number"
	1    3650 3300
	0    1    -1   0   
$EndComp
Connection ~ 3550 3300
Wire Wire Line
	3550 3300 3550 3400
Text Label 4900 15000 0    60   ~ 0
VCC_IN
$Comp
L Graphic:SYM_Arrow45_XLarge SYM1
U 1 1
P 2000 19100
F 0 "SYM1" H 1997 19320 50  0000 C CNN
F 1 "SYM_Arrow45_XLarge" H 2000 18920 50  0001 C CNN
F 2 "Custom Parts:Logo_v3" H 2000 19100 50  0001 C CNN
F 3 "" H 2000 19100 50  0000 C CNN
	1    2000 19100
	-1   0    0    1   
$EndComp
Wire Wire Line
	5850 7900 6000 7900
Connection ~ 5850 7900
$Comp
L Mechanical:Mounting_Hole H1
U 1 1
P 2000 18200
F 0 "H1" H 2100 18246 50  0000 L CNN
F 1 "M3 Mounting Hole" H 2100 18155 50  0000 L CNN
F 2 "Mounting_Holes:MountingHole_3.2mm_M3" H 2000 18200 50  0001 C CNN
F 3 "" H 2000 18200 50  0001 C CNN
	1    2000 18200
	1    0    0    -1  
$EndComp
$Comp
L Mechanical:Mounting_Hole H4
U 1 1
P 2000 18800
F 0 "H4" H 2100 18846 50  0000 L CNN
F 1 "M3 Mounting Hole" H 2100 18755 50  0000 L CNN
F 2 "Mounting_Holes:MountingHole_3.2mm_M3" H 2000 18800 50  0001 C CNN
F 3 "" H 2000 18800 50  0001 C CNN
	1    2000 18800
	1    0    0    -1  
$EndComp
$Comp
L Mechanical:Mounting_Hole H2
U 1 1
P 2000 18400
F 0 "H2" H 2100 18446 50  0000 L CNN
F 1 "M3 Mounting Hole" H 2100 18355 50  0000 L CNN
F 2 "Mounting_Holes:MountingHole_3.2mm_M3" H 2000 18400 50  0001 C CNN
F 3 "" H 2000 18400 50  0001 C CNN
	1    2000 18400
	1    0    0    -1  
$EndComp
$Comp
L Mechanical:Mounting_Hole H3
U 1 1
P 2000 18600
F 0 "H3" H 2100 18646 50  0000 L CNN
F 1 "M3 Mounting Hole" H 2100 18555 50  0000 L CNN
F 2 "Mounting_Holes:MountingHole_3.2mm_M3" H 2000 18600 50  0001 C CNN
F 3 "" H 2000 18600 50  0001 C CNN
	1    2000 18600
	1    0    0    -1  
$EndComp
$Comp
L Connector:Conn_01x02 J2
U 1 1
P 4800 18150
F 0 "J2" H 4880 18142 50  0000 L CNN
F 1 "Conn_01x02" H 4880 18051 50  0000 L CNN
F 2 "Custom Footprints:High_Current_Wires" H 4800 18150 50  0001 C CNN
F 3 "~" H 4800 18150 50  0001 C CNN
	1    4800 18150
	1    0    0    -1  
$EndComp
Text Label 4600 18150 2    60   ~ 0
VCC_IN
$Comp
L power:GND #PWR037
U 1 1
P 4600 18250
F 0 "#PWR037" H 4600 18000 50  0001 C CNN
F 1 "GND" V 4600 18050 50  0000 C CNN
F 2 "" H 4600 18250 50  0001 C CNN
F 3 "" H 4600 18250 50  0001 C CNN
	1    4600 18250
	0    1    -1   0   
$EndComp
$Comp
L Connector:Conn_01x02 J3
U 1 1
P 4800 18450
F 0 "J3" H 4880 18442 50  0000 L CNN
F 1 "Conn_01x02" H 4880 18351 50  0000 L CNN
F 2 "Custom Footprints:High_Current_Wires" H 4800 18450 50  0001 C CNN
F 3 "~" H 4800 18450 50  0001 C CNN
	1    4800 18450
	1    0    0    -1  
$EndComp
$Comp
L Connector:Conn_01x02 J4
U 1 1
P 4800 18750
F 0 "J4" H 4880 18742 50  0000 L CNN
F 1 "Conn_01x02" H 4880 18651 50  0000 L CNN
F 2 "Custom Footprints:High_Current_Wires" H 4800 18750 50  0001 C CNN
F 3 "~" H 4800 18750 50  0001 C CNN
	1    4800 18750
	1    0    0    -1  
$EndComp
$Comp
L Connector:Conn_01x02 J5
U 1 1
P 4800 19050
F 0 "J5" H 4880 19042 50  0000 L CNN
F 1 "Conn_01x02" H 4880 18951 50  0000 L CNN
F 2 "Custom Footprints:High_Current_Wires" H 4800 19050 50  0001 C CNN
F 3 "~" H 4800 19050 50  0001 C CNN
	1    4800 19050
	1    0    0    -1  
$EndComp
Text Label 4600 18450 2    60   ~ 0
BAT_BAK_VCC
Text Label 4600 18750 2    60   ~ 0
BAT_VCC
Text Label 4600 19050 2    60   ~ 0
UMB_VCC
$Comp
L power:GND #PWR038
U 1 1
P 4600 18550
F 0 "#PWR038" H 4600 18300 50  0001 C CNN
F 1 "GND" V 4600 18350 50  0000 C CNN
F 2 "" H 4600 18550 50  0001 C CNN
F 3 "" H 4600 18550 50  0001 C CNN
	1    4600 18550
	0    1    -1   0   
$EndComp
$Comp
L power:GND #PWR039
U 1 1
P 4600 18850
F 0 "#PWR039" H 4600 18600 50  0001 C CNN
F 1 "GND" V 4600 18650 50  0000 C CNN
F 2 "" H 4600 18850 50  0001 C CNN
F 3 "" H 4600 18850 50  0001 C CNN
	1    4600 18850
	0    1    -1   0   
$EndComp
$Comp
L power:GND #PWR040
U 1 1
P 4600 19150
F 0 "#PWR040" H 4600 18900 50  0001 C CNN
F 1 "GND" V 4600 18950 50  0000 C CNN
F 2 "" H 4600 19150 50  0001 C CNN
F 3 "" H 4600 19150 50  0001 C CNN
	1    4600 19150
	0    1    -1   0   
$EndComp
$Comp
L Connector:Conn_02x10_Odd_Even J1
U 1 1
P 4600 15300
F 0 "J1" H 4650 15917 50  0000 C CNN
F 1 "Conn_02x10_Odd_Even" H 4650 15826 50  0000 C CNN
F 2 "Pin_Headers:Pin_Header_Straight_2x10_Pitch1.27mm" H 4600 15300 50  0001 C CNN
F 3 "~" H 4600 15300 50  0001 C CNN
	1    4600 15300
	1    0    0    -1  
$EndComp
$Comp
L power:GND #PWR032
U 1 1
P 4900 15400
F 0 "#PWR032" H 4900 15150 50  0001 C CNN
F 1 "GND" V 4900 15200 50  0000 C CNN
F 2 "" H 4900 15400 50  0001 C CNN
F 3 "" H 4900 15400 50  0001 C CNN
	1    4900 15400
	0    -1   1    0   
$EndComp
$Comp
L power:GND #PWR031
U 1 1
P 4900 14900
F 0 "#PWR031" H 4900 14650 50  0001 C CNN
F 1 "GND" V 4900 14700 50  0000 C CNN
F 2 "" H 4900 14900 50  0001 C CNN
F 3 "" H 4900 14900 50  0001 C CNN
	1    4900 14900
	0    -1   1    0   
$EndComp
$Comp
L power:+3V3 #PWR030
U 1 1
P 4400 14900
F 0 "#PWR030" H 4400 14750 50  0001 C CNN
F 1 "+3V3" V 4400 15100 50  0000 C CNN
F 2 "" H 4400 14900 50  0001 C CNN
F 3 "" H 4400 14900 50  0001 C CNN
	1    4400 14900
	0    -1   1    0   
$EndComp
Wire Wire Line
	1900 1900 6500 1900
Wire Wire Line
	2950 1500 5700 1500
Wire Wire Line
	4000 1100 4900 1100
Text Notes 6150 750  0    50   ~ 0
Needs to handle 20 A
Text Notes 2950 7250 0    50   ~ 0
3.3V dc-dc
Text Notes 3000 10250 0    50   ~ 0
12V dc-dc
Text Notes 4050 600  0    50   ~ 0
Power Supply Selector
Text Notes 4950 5050 0    50   ~ 0
If this shows up as a box with a question mark\nlook at the exported pdf schematic instead
$EndSCHEMATC
